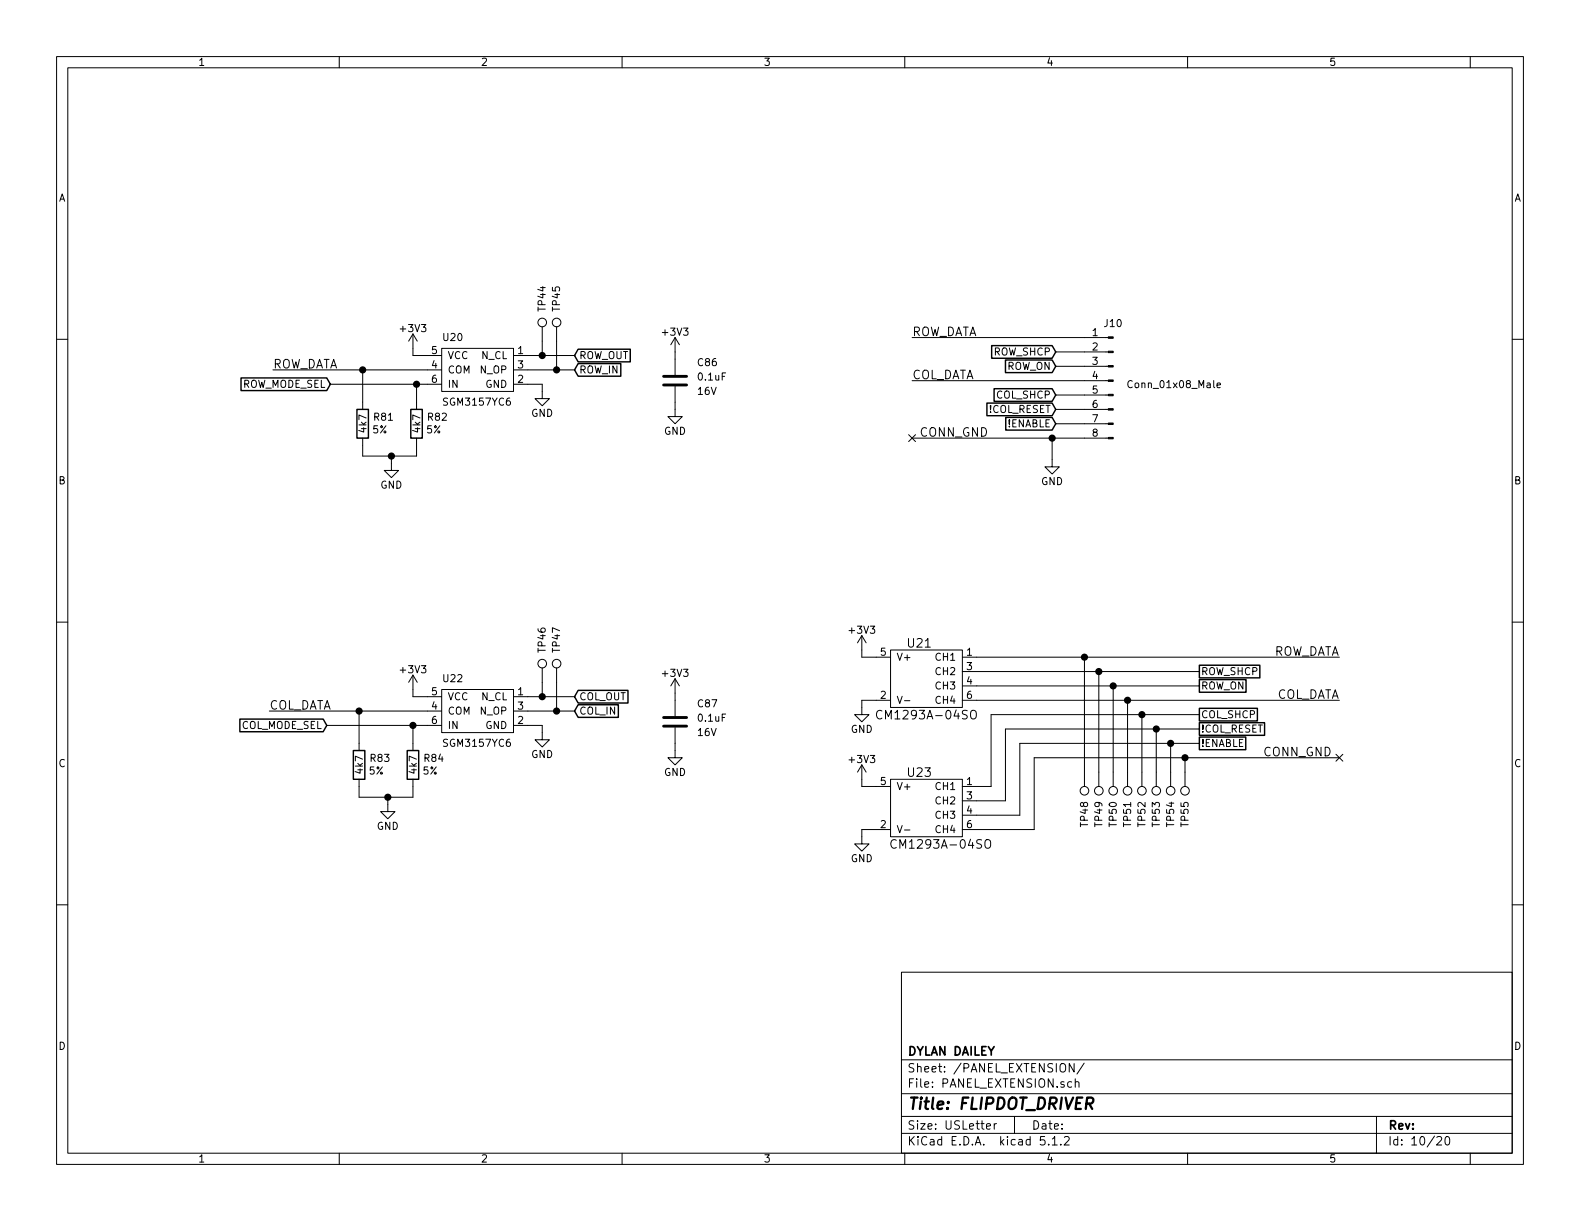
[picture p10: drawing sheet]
EESchema Schematic File Version 4
LIBS:flipdot_driver-cache
EELAYER 29 0
EELAYER END
$Descr USLetter 11000 8500
encoding utf-8
Sheet 10 20
Title "FLIPDOT_DRIVER"
Date ""
Rev ""
Comp "DYLAN DAILEY"
Comment1 ""
Comment2 ""
Comment3 ""
Comment4 ""
$EndDescr
Wire Wire Line
	6000 4575 6000 4525
Wire Wire Line
	6100 4575 6000 4575
$Comp
L power:+3V3 #PWR0157
U 1 1
P 6000 4525
F 0 "#PWR0157" H 6000 4375 50  0001 C CNN
F 1 "+3V3" H 6000 4665 50  0000 C CNN
F 2 "" H 6000 4525 50  0001 C CNN
F 3 "" H 6000 4525 50  0001 C CNN
	1    6000 4525
	1    0    0    -1  
$EndComp
Wire Wire Line
	7200 5275 8250 5275
Wire Wire Line
	7200 5775 7200 5275
Wire Wire Line
	6800 5775 7200 5775
Wire Wire Line
	7100 5675 6800 5675
Wire Wire Line
	7100 5175 7100 5675
Wire Wire Line
	7000 5575 7000 5075
Wire Wire Line
	6800 5575 7000 5575
Wire Wire Line
	6900 5475 6900 4975
Wire Wire Line
	6800 5475 6900 5475
Wire Wire Line
	6000 5475 6000 5425
Wire Wire Line
	6100 5475 6000 5475
$Comp
L power:+3V3 #PWR0163
U 1 1
P 6000 5425
F 0 "#PWR0163" H 6000 5275 50  0001 C CNN
F 1 "+3V3" H 6000 5565 50  0000 C CNN
F 2 "" H 6000 5425 50  0001 C CNN
F 3 "" H 6000 5425 50  0001 C CNN
	1    6000 5425
	1    0    0    -1  
$EndComp
Wire Wire Line
	6000 5775 6100 5775
Wire Wire Line
	6000 5825 6000 5775
$Comp
L power:GND #PWR0165
U 1 1
P 6000 5825
F 0 "#PWR0165" H 6000 5575 50  0001 C CNN
F 1 "GND" H 6000 5675 50  0000 C CNN
F 2 "" H 6000 5825 50  0001 C CNN
F 3 "" H 6000 5825 50  0001 C CNN
	1    6000 5825
	1    0    0    -1  
$EndComp
$Comp
L custom:CM1293A-04SO_ALTERNATE_SYMBOL U23
U 1 1
P 6450 5625
F 0 "U23" H 6400 5875 60  0000 C CNN
F 1 "CM1293A-04SO" H 6550 5375 60  0000 C CNN
F 2 "" H 6300 5525 60  0001 C CNN
F 3 "datasheets/CM1293A-04SO-D.PDF" H 6450 5275 60  0001 C CNN
	1    6450 5625
	1    0    0    -1  
$EndComp
$Comp
L Connector:TestPoint TP54
U 1 1
P 8150 5375
F 0 "TP54" V 8175 5575 50  0000 L BNN
F 1 "TestPoint" H 7900 5425 50  0001 C CNN
F 2 "" H 8350 5375 50  0001 C CNN
F 3 "~" H 8350 5375 50  0001 C CNN
	1    8150 5375
	-1   0    0    1   
$EndComp
$Comp
L Connector:TestPoint TP53
U 1 1
P 8050 5375
F 0 "TP53" V 8075 5575 50  0000 L BNN
F 1 "TestPoint" H 7800 5425 50  0001 C CNN
F 2 "" H 8250 5375 50  0001 C CNN
F 3 "~" H 8250 5375 50  0001 C CNN
	1    8050 5375
	-1   0    0    1   
$EndComp
$Comp
L Connector:TestPoint TP52
U 1 1
P 7950 5375
F 0 "TP52" V 7975 5575 50  0000 L BNN
F 1 "TestPoint" H 7700 5425 50  0001 C CNN
F 2 "" H 8150 5375 50  0001 C CNN
F 3 "~" H 8150 5375 50  0001 C CNN
	1    7950 5375
	-1   0    0    1   
$EndComp
$Comp
L Connector:TestPoint TP51
U 1 1
P 7850 5375
F 0 "TP51" V 7875 5575 50  0000 L BNN
F 1 "TestPoint" H 7600 5425 50  0001 C CNN
F 2 "" H 8050 5375 50  0001 C CNN
F 3 "~" H 8050 5375 50  0001 C CNN
	1    7850 5375
	-1   0    0    1   
$EndComp
$Comp
L Connector:TestPoint TP50
U 1 1
P 7750 5375
F 0 "TP50" V 7775 5575 50  0000 L BNN
F 1 "TestPoint" H 7500 5425 50  0001 C CNN
F 2 "" H 7950 5375 50  0001 C CNN
F 3 "~" H 7950 5375 50  0001 C CNN
	1    7750 5375
	-1   0    0    1   
$EndComp
$Comp
L Connector:TestPoint TP49
U 1 1
P 7650 5375
F 0 "TP49" V 7675 5575 50  0000 L BNN
F 1 "TestPoint" H 7400 5425 50  0001 C CNN
F 2 "" H 7850 5375 50  0001 C CNN
F 3 "~" H 7850 5375 50  0001 C CNN
	1    7650 5375
	-1   0    0    1   
$EndComp
$Comp
L Connector:TestPoint TP48
U 1 1
P 7550 5375
F 0 "TP48" V 7575 5575 50  0000 L BNN
F 1 "TestPoint" H 7300 5425 50  0001 C CNN
F 2 "" H 7750 5375 50  0001 C CNN
F 3 "~" H 7750 5375 50  0001 C CNN
	1    7550 5375
	-1   0    0    1   
$EndComp
Wire Wire Line
	6900 4975 7950 4975
Wire Wire Line
	7950 4975 8350 4975
Wire Wire Line
	7950 5375 7950 4975
Wire Wire Line
	7100 5175 8150 5175
Wire Wire Line
	8150 5175 8350 5175
Wire Wire Line
	8150 5175 8150 5375
Wire Wire Line
	7000 5075 8050 5075
Wire Wire Line
	8050 5075 8350 5075
Wire Wire Line
	8050 5075 8050 5375
Wire Wire Line
	6800 4875 7850 4875
Connection ~ 7850 4875
Wire Wire Line
	7850 4875 7850 5375
Wire Wire Line
	6800 4775 7750 4775
Wire Wire Line
	7750 4775 8350 4775
Wire Wire Line
	7750 4775 7750 5375
Wire Wire Line
	6800 4675 7650 4675
Wire Wire Line
	7650 4675 8350 4675
Wire Wire Line
	7650 4675 7650 5375
Wire Wire Line
	6000 4875 6100 4875
Wire Wire Line
	6000 4925 6000 4875
$Comp
L power:GND #PWR0160
U 1 1
P 6000 4925
F 0 "#PWR0160" H 6000 4675 50  0001 C CNN
F 1 "GND" H 6000 4775 50  0000 C CNN
F 2 "" H 6000 4925 50  0001 C CNN
F 3 "" H 6000 4925 50  0001 C CNN
	1    6000 4925
	1    0    0    -1  
$EndComp
$Comp
L custom:CM1293A-04SO_ALTERNATE_SYMBOL U21
U 1 1
P 6450 4725
F 0 "U21" H 6400 4975 60  0000 C CNN
F 1 "CM1293A-04SO" H 6450 4475 60  0000 C CNN
F 2 "" H 6300 4625 60  0001 C CNN
F 3 "datasheets/CM1293A-04SO-D.PDF" H 6450 4375 60  0001 C CNN
	1    6450 4725
	1    0    0    -1  
$EndComp
Wire Wire Line
	6800 4575 7550 4575
Connection ~ 7550 4575
Wire Wire Line
	7550 4575 7550 5375
$Comp
L Connector:Conn_01x08_Male J10
U 1 1
P 7750 2650
F 0 "J10" H 7750 3050 50  0000 C CNN
F 1 "Conn_01x08_Male" H 7325 2625 50  0000 C CNN
F 2 "" H 7750 2650 50  0001 C CNN
F 3 "" H 7750 2650 50  0001 C CNN
	1    7750 2650
	-1   0    0    -1  
$EndComp
Text Label 1875 4950 0    60   ~ 0
COL_DATA
Text Label 9325 4875 2    60   ~ 0
COL_DATA
Text Label 9325 4575 2    60   ~ 0
ROW_DATA
Text Label 6350 2650 0    60   ~ 0
COL_DATA
Text Label 6350 2350 0    60   ~ 0
ROW_DATA
Wire Wire Line
	7550 2450 7350 2450
Wire Wire Line
	7350 2550 7550 2550
Wire Wire Line
	7350 2750 7550 2750
Wire Wire Line
	7550 2850 7350 2850
Wire Wire Line
	7350 2950 7550 2950
Text GLabel 8350 4675 2    50   UnSpc ~ 0
ROW_SHCP
Text GLabel 8350 4775 2    50   UnSpc ~ 0
ROW_ON
Text GLabel 8350 4975 2    50   UnSpc ~ 0
COL_SHCP
Text GLabel 8350 5075 2    50   UnSpc ~ 0
!COL_RESET
Text GLabel 8350 5175 2    50   UnSpc ~ 0
!ENABLE
Text GLabel 7350 2450 0    50   Input ~ 0
ROW_SHCP
Text GLabel 7350 2550 0    50   Input ~ 0
ROW_ON
Text GLabel 7350 2750 0    50   Input ~ 0
COL_SHCP
Text GLabel 7350 2850 0    50   Input ~ 0
!COL_RESET
Text GLabel 7350 2950 0    50   Input ~ 0
!ENABLE
Connection ~ 7650 4675
Connection ~ 7750 4775
Connection ~ 7950 4975
Connection ~ 8050 5075
Connection ~ 8150 5175
Text GLabel 4000 4950 2    50   Input ~ 0
COL_IN
Text GLabel 4000 4850 2    50   Input ~ 0
COL_OUT
Wire Wire Line
	7850 4875 9325 4875
Wire Wire Line
	7550 4575 9325 4575
$Comp
L Connector:TestPoint TP55
U 1 1
P 8250 5375
F 0 "TP55" V 8275 5575 50  0000 L BNN
F 1 "TestPoint" H 8000 5425 50  0001 C CNN
F 2 "" H 8450 5375 50  0001 C CNN
F 3 "~" H 8450 5375 50  0001 C CNN
	1    8250 5375
	-1   0    0    1   
$EndComp
Wire Wire Line
	8250 5375 8250 5275
Connection ~ 8250 5275
Wire Wire Line
	8250 5275 9325 5275
$Comp
L Connector:TestPoint TP45
U 1 1
P 3875 2375
F 0 "TP45" V 3900 2575 50  0000 L BNN
F 1 "TestPoint" H 3625 2425 50  0001 C CNN
F 2 "" H 4075 2375 50  0001 C CNN
F 3 "~" H 4075 2375 50  0001 C CNN
	1    3875 2375
	1    0    0    -1  
$EndComp
$Comp
L Connector:TestPoint TP44
U 1 1
P 3775 2375
F 0 "TP44" V 3800 2575 50  0000 L BNN
F 1 "TestPoint" H 3525 2425 50  0001 C CNN
F 2 "" H 3975 2375 50  0001 C CNN
F 3 "~" H 3975 2375 50  0001 C CNN
	1    3775 2375
	1    0    0    -1  
$EndComp
Wire Wire Line
	3875 2375 3875 2575
Wire Wire Line
	3775 2375 3775 2475
Wire Wire Line
	4000 4950 3875 4950
Wire Wire Line
	4000 4850 3775 4850
Wire Wire Line
	1875 4950 2500 4950
$Comp
L custom:SGM3157YC6 U22
U 1 1
P 3325 5000
F 0 "U22" H 3075 5250 50  0000 L BNN
F 1 "SGM3157YC6" H 3075 4800 50  0000 L BNN
F 2 "Package_TO_SOT_SMD:SOT-363_SC-70-6" H 3075 4700 50  0001 L BNN
F 3 "/home/dj/datasheets/SGM00371010.pdf" H 3075 4600 50  0001 L BNN
	1    3325 5000
	1    0    0    -1  
$EndComp
Wire Wire Line
	2875 4850 2875 4800
Wire Wire Line
	2975 4850 2875 4850
$Comp
L power:+3V3 #PWR0158
U 1 1
P 2875 4800
F 0 "#PWR0158" H 2875 4650 50  0001 C CNN
F 1 "+3V3" H 2875 4940 50  0000 C CNN
F 2 "" H 2875 4800 50  0001 C CNN
F 3 "" H 2875 4800 50  0001 C CNN
	1    2875 4800
	1    0    0    -1  
$EndComp
Wire Wire Line
	3775 5050 3675 5050
Wire Wire Line
	3775 5100 3775 5050
$Comp
L power:GND #PWR0161
U 1 1
P 3775 5100
F 0 "#PWR0161" H 3775 4850 50  0001 C CNN
F 1 "GND" H 3775 4950 50  0000 C CNN
F 2 "" H 3775 5100 50  0001 C CNN
F 3 "" H 3775 5100 50  0001 C CNN
	1    3775 5100
	-1   0    0    -1  
$EndComp
Wire Wire Line
	4000 2575 3875 2575
Wire Wire Line
	4000 2475 3775 2475
Wire Wire Line
	1900 2575 2525 2575
$Comp
L custom:SGM3157YC6 U20
U 1 1
P 3325 2625
F 0 "U20" H 3075 2875 50  0000 L BNN
F 1 "SGM3157YC6" H 3075 2425 50  0000 L BNN
F 2 "Package_TO_SOT_SMD:SOT-363_SC-70-6" H 3075 2325 50  0001 L BNN
F 3 "/home/dj/datasheets/SGM00371010.pdf" H 3075 2225 50  0001 L BNN
	1    3325 2625
	1    0    0    -1  
$EndComp
Wire Wire Line
	2875 2475 2875 2425
Wire Wire Line
	2975 2475 2875 2475
$Comp
L power:+3V3 #PWR0151
U 1 1
P 2875 2425
F 0 "#PWR0151" H 2875 2275 50  0001 C CNN
F 1 "+3V3" H 2875 2565 50  0000 C CNN
F 2 "" H 2875 2425 50  0001 C CNN
F 3 "" H 2875 2425 50  0001 C CNN
	1    2875 2425
	1    0    0    -1  
$EndComp
Wire Wire Line
	3775 2675 3675 2675
Wire Wire Line
	3775 2725 3775 2675
$Comp
L power:GND #PWR0153
U 1 1
P 3775 2725
F 0 "#PWR0153" H 3775 2475 50  0001 C CNN
F 1 "GND" H 3775 2575 50  0000 C CNN
F 2 "" H 3775 2725 50  0001 C CNN
F 3 "" H 3775 2725 50  0001 C CNN
	1    3775 2725
	-1   0    0    -1  
$EndComp
Text Label 1900 2575 0    60   ~ 0
ROW_DATA
Text GLabel 4000 2475 2    50   Input ~ 0
ROW_OUT
Text GLabel 4000 2575 2    50   Input ~ 0
ROW_IN
Connection ~ 3775 2475
Wire Wire Line
	3775 2475 3675 2475
Connection ~ 3875 2575
Wire Wire Line
	3875 2575 3675 2575
$Comp
L Connector:TestPoint TP47
U 1 1
P 3875 4750
F 0 "TP47" V 3900 4950 50  0000 L BNN
F 1 "TestPoint" H 3625 4800 50  0001 C CNN
F 2 "" H 4075 4750 50  0001 C CNN
F 3 "~" H 4075 4750 50  0001 C CNN
	1    3875 4750
	1    0    0    -1  
$EndComp
$Comp
L Connector:TestPoint TP46
U 1 1
P 3775 4750
F 0 "TP46" V 3800 4950 50  0000 L BNN
F 1 "TestPoint" H 3525 4800 50  0001 C CNN
F 2 "" H 3975 4750 50  0001 C CNN
F 3 "~" H 3975 4750 50  0001 C CNN
	1    3775 4750
	1    0    0    -1  
$EndComp
Wire Wire Line
	3875 4750 3875 4950
Wire Wire Line
	3775 4750 3775 4850
Connection ~ 3775 4850
Wire Wire Line
	3775 4850 3675 4850
Connection ~ 3875 4950
Wire Wire Line
	3875 4950 3675 4950
Text GLabel 2300 2675 0    50   Input ~ 0
ROW_MODE_SEL
Text GLabel 2275 5050 0    50   Input ~ 0
COL_MODE_SEL
Wire Wire Line
	2975 5050 2875 5050
Wire Wire Line
	2875 5475 2875 5550
$Comp
L power:GND #PWR0164
U 1 1
P 2700 5600
F 0 "#PWR0164" H 2700 5350 50  0001 C CNN
F 1 "GND" H 2700 5450 50  0000 C CNN
F 2 "" H 2700 5600 50  0001 C CNN
F 3 "" H 2700 5600 50  0001 C CNN
	1    2700 5600
	1    0    0    -1  
$EndComp
$Comp
L custom:CRG0603F4K7 R83
U 1 1
P 2500 5325
F 0 "R83" H 2570 5345 50  0000 L BNN
F 1 "CRG0603F4K7" H 1800 4925 50  0001 L BNN
F 2 "Resistor_SMD:R_0603_1608Metric" H 1800 4825 50  0001 L BNN
F 3 "/home/dj/datasheets/Pyu-RC_Group_51_RoHS_L_9.pdf" H 1800 4725 50  0001 L BNN
F 4 "4k7" V 2500 5325 50  0000 C CNN "VALUE"
F 5 "5%" H 2620 5285 50  0000 C CNN "TOLERANCE"
	1    2500 5325
	1    0    0    -1  
$EndComp
$Comp
L custom:CRG0603F4K7 R84
U 1 1
P 2875 5325
F 0 "R84" H 2945 5345 50  0000 L BNN
F 1 "CRG0603F4K7" H 2175 4925 50  0001 L BNN
F 2 "Resistor_SMD:R_0603_1608Metric" H 2175 4825 50  0001 L BNN
F 3 "/home/dj/datasheets/Pyu-RC_Group_51_RoHS_L_9.pdf" H 2175 4725 50  0001 L BNN
F 4 "4k7" V 2875 5325 50  0000 C CNN "VALUE"
F 5 "5%" H 2995 5285 50  0000 C CNN "TOLERANCE"
	1    2875 5325
	1    0    0    -1  
$EndComp
Wire Wire Line
	2875 5175 2875 5050
Connection ~ 2875 5050
Wire Wire Line
	2875 5050 2275 5050
Wire Wire Line
	2500 5475 2500 5550
Wire Wire Line
	2500 5550 2700 5550
Wire Wire Line
	2700 5550 2700 5600
Wire Wire Line
	2500 5175 2500 4950
Connection ~ 2500 4950
Wire Wire Line
	2500 4950 2975 4950
Wire Wire Line
	2300 2675 2900 2675
Wire Wire Line
	6350 3050 7325 3050
Wire Wire Line
	6350 2650 7550 2650
Wire Wire Line
	6350 2350 7550 2350
Wire Wire Line
	2900 3100 2900 3175
$Comp
L power:GND #PWR0156
U 1 1
P 2725 3225
F 0 "#PWR0156" H 2725 2975 50  0001 C CNN
F 1 "GND" H 2725 3075 50  0000 C CNN
F 2 "" H 2725 3225 50  0001 C CNN
F 3 "" H 2725 3225 50  0001 C CNN
	1    2725 3225
	1    0    0    -1  
$EndComp
$Comp
L custom:CRG0603F4K7 R81
U 1 1
P 2525 2950
F 0 "R81" H 2595 2970 50  0000 L BNN
F 1 "CRG0603F4K7" H 1825 2550 50  0001 L BNN
F 2 "Resistor_SMD:R_0603_1608Metric" H 1825 2450 50  0001 L BNN
F 3 "/home/dj/datasheets/Pyu-RC_Group_51_RoHS_L_9.pdf" H 1825 2350 50  0001 L BNN
F 4 "4k7" V 2525 2950 50  0000 C CNN "VALUE"
F 5 "5%" H 2645 2910 50  0000 C CNN "TOLERANCE"
	1    2525 2950
	1    0    0    -1  
$EndComp
$Comp
L custom:CRG0603F4K7 R82
U 1 1
P 2900 2950
F 0 "R82" H 2970 2970 50  0000 L BNN
F 1 "CRG0603F4K7" H 2200 2550 50  0001 L BNN
F 2 "Resistor_SMD:R_0603_1608Metric" H 2200 2450 50  0001 L BNN
F 3 "/home/dj/datasheets/Pyu-RC_Group_51_RoHS_L_9.pdf" H 2200 2350 50  0001 L BNN
F 4 "4k7" V 2900 2950 50  0000 C CNN "VALUE"
F 5 "5%" H 3020 2910 50  0000 C CNN "TOLERANCE"
	1    2900 2950
	1    0    0    -1  
$EndComp
Wire Wire Line
	2900 2800 2900 2675
Wire Wire Line
	2525 3100 2525 3175
Wire Wire Line
	2525 3175 2725 3175
Wire Wire Line
	2725 3175 2725 3225
Wire Wire Line
	2525 2800 2525 2575
Connection ~ 2900 2675
Wire Wire Line
	2900 2675 2975 2675
Connection ~ 2525 2575
Wire Wire Line
	2525 2575 2975 2575
Connection ~ 2725 3175
Wire Wire Line
	2725 3175 2900 3175
Connection ~ 2700 5550
Wire Wire Line
	2700 5550 2875 5550
$Comp
L power:GND #PWR0155
U 1 1
P 7325 3200
F 0 "#PWR0155" H 7325 2950 50  0001 C CNN
F 1 "GND" H 7325 3050 50  0000 C CNN
F 2 "" H 7325 3200 50  0001 C CNN
F 3 "" H 7325 3200 50  0001 C CNN
	1    7325 3200
	1    0    0    -1  
$EndComp
Wire Wire Line
	7325 3200 7325 3050
Connection ~ 7325 3050
Wire Wire Line
	7325 3050 7550 3050
Text Notes 9275 5275 2    60   ~ 0
CONN_GND
Text Notes 6400 3050 0    60   ~ 0
CONN_GND
NoConn ~ 6350 3050
NoConn ~ 9325 5275
$Comp
L custom:CL10B104KO8NNNC C87
U 1 1
P 4700 5025
F 0 "C87" H 4850 5125 50  0000 L BNN
F 1 "CL10B104KO8NNNC" H 3750 4575 50  0001 L BNN
F 2 "Capacitor_SMD:C_0603_1608Metric" H 3750 4475 50  0001 L BNN
F 3 "~/datasheets/CL10B105KA8NNNC.pdf" H 3750 4375 50  0001 L BNN
F 4 "0.1uF" H 4850 5025 50  0000 L BNN "Capacitance"
F 5 "16V" H 4850 4925 50  0000 L BNN "Rating"
	1    4700 5025
	1    0    0    -1  
$EndComp
Wire Wire Line
	4700 4875 4700 4825
$Comp
L power:+3V3 #PWR0159
U 1 1
P 4700 4825
F 0 "#PWR0159" H 4700 4675 50  0001 C CNN
F 1 "+3V3" H 4700 4965 50  0000 C CNN
F 2 "" H 4700 4825 50  0001 C CNN
F 3 "" H 4700 4825 50  0001 C CNN
	1    4700 4825
	1    0    0    -1  
$EndComp
Wire Wire Line
	4700 5225 4700 5175
$Comp
L power:GND #PWR0162
U 1 1
P 4700 5225
F 0 "#PWR0162" H 4700 4975 50  0001 C CNN
F 1 "GND" H 4700 5075 50  0000 C CNN
F 2 "" H 4700 5225 50  0001 C CNN
F 3 "" H 4700 5225 50  0001 C CNN
	1    4700 5225
	-1   0    0    -1  
$EndComp
$Comp
L custom:CL10B104KO8NNNC C86
U 1 1
P 4700 2650
F 0 "C86" H 4850 2750 50  0000 L BNN
F 1 "CL10B104KO8NNNC" H 3750 2200 50  0001 L BNN
F 2 "Capacitor_SMD:C_0603_1608Metric" H 3750 2100 50  0001 L BNN
F 3 "~/datasheets/CL10B105KA8NNNC.pdf" H 3750 2000 50  0001 L BNN
F 4 "0.1uF" H 4850 2650 50  0000 L BNN "Capacitance"
F 5 "16V" H 4850 2550 50  0000 L BNN "Rating"
	1    4700 2650
	1    0    0    -1  
$EndComp
Wire Wire Line
	4700 2500 4700 2450
$Comp
L power:+3V3 #PWR0152
U 1 1
P 4700 2450
F 0 "#PWR0152" H 4700 2300 50  0001 C CNN
F 1 "+3V3" H 4700 2590 50  0000 C CNN
F 2 "" H 4700 2450 50  0001 C CNN
F 3 "" H 4700 2450 50  0001 C CNN
	1    4700 2450
	1    0    0    -1  
$EndComp
Wire Wire Line
	4700 2850 4700 2800
$Comp
L power:GND #PWR0154
U 1 1
P 4700 2850
F 0 "#PWR0154" H 4700 2600 50  0001 C CNN
F 1 "GND" H 4700 2700 50  0000 C CNN
F 2 "" H 4700 2850 50  0001 C CNN
F 3 "" H 4700 2850 50  0001 C CNN
	1    4700 2850
	-1   0    0    -1  
$EndComp
$EndSCHEMATC
